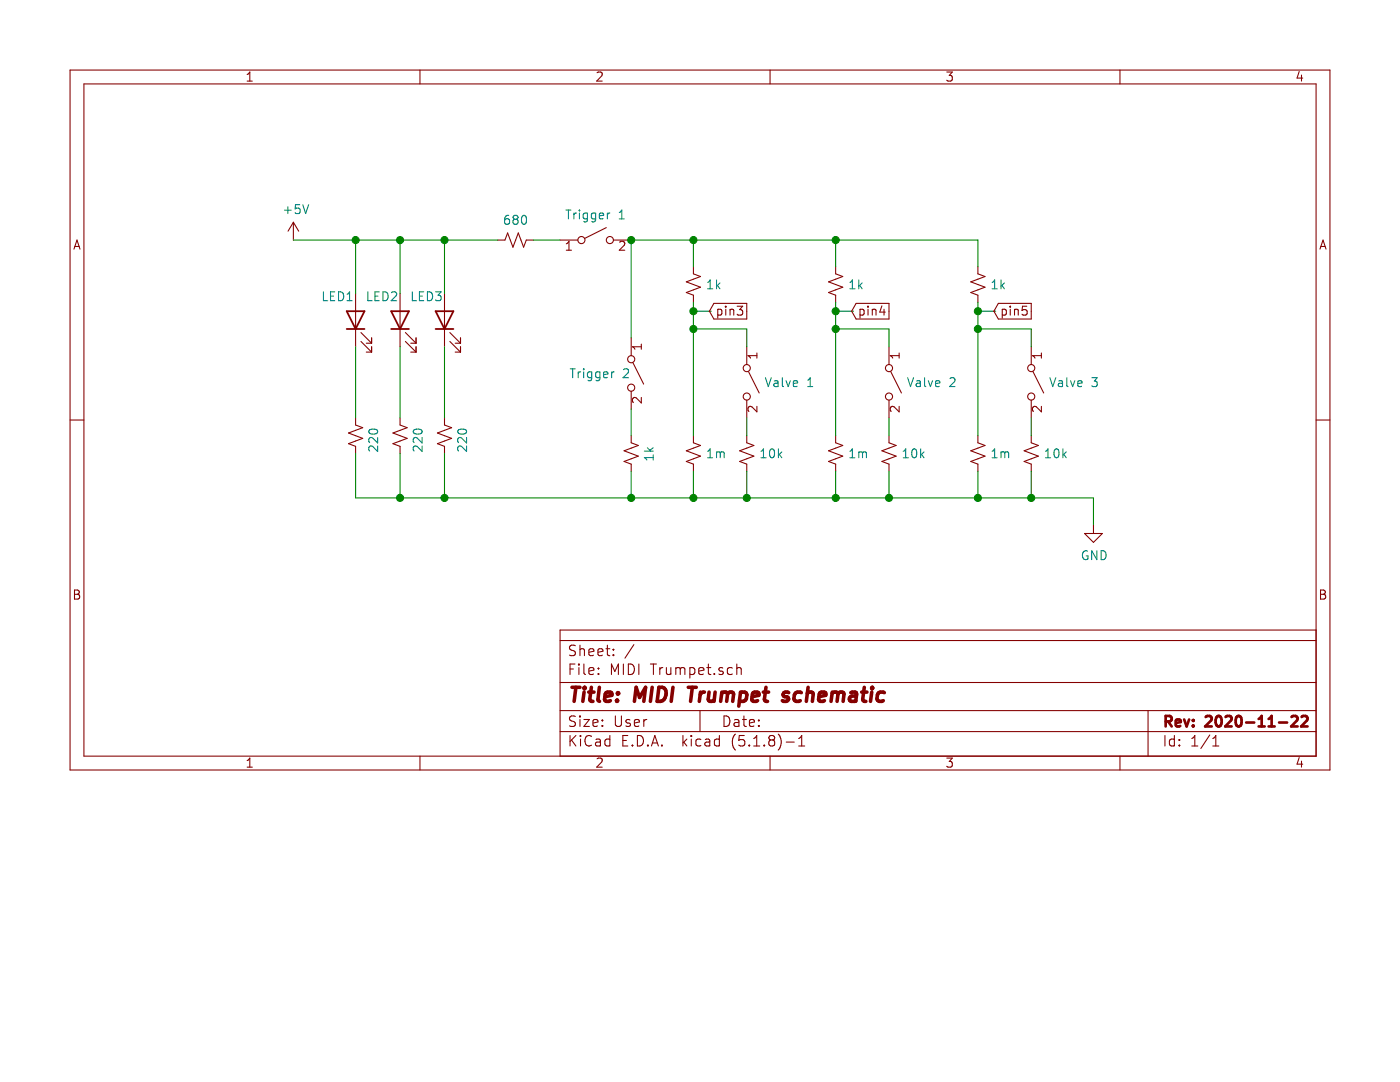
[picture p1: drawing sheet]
EESchema Schematic File Version 4
EELAYER 30 0
EELAYER END
$Descr User 7874 4724
encoding utf-8
Sheet 1 1
Title "MIDI Trumpet schematic"
Date ""
Rev "2020-11-22"
Comp ""
Comment1 ""
Comment2 ""
Comment3 ""
Comment4 ""
$EndDescr
Wire Wire Line
	2000 1350 2000 1650
Wire Wire Line
	2000 1950 2000 2350
$Comp
L Device:R_Small_US R?
U 1 1
P 2000 2450
F 0 "R?" H 2068 2450 50  0001 L CNN
F 1 "220" V 2100 2350 50  0000 L CNN
F 2 "" H 2000 2450 50  0001 C CNN
F 3 "~" H 2000 2450 50  0001 C CNN
	1    2000 2450
	1    0    0    -1  
$EndComp
$Comp
L Device:LED LED
U 1 1
P 2000 1800
F 0 "LED" V 1947 1880 50  0001 L CNN
F 1 "LED1" V 2100 1900 50  0000 C TNN
F 2 "" H 2000 1800 50  0001 C CNN
F 3 "~" H 2000 1800 50  0001 C CNN
	1    2000 1800
	0    -1   -1   0   
$EndComp
Wire Wire Line
	2250 1350 2250 1650
Connection ~ 2250 1350
Wire Wire Line
	2250 1350 2500 1350
$Comp
L Device:LED LED
U 1 1
P 2250 1800
F 0 "LED" V 2289 1682 50  0001 R CNN
F 1 "LED2" V 2350 1900 50  0000 C TNN
F 2 "" H 2250 1800 50  0001 C CNN
F 3 "~" H 2250 1800 50  0001 C CNN
	1    2250 1800
	0    -1   -1   0   
$EndComp
Wire Wire Line
	1650 1350 2000 1350
Connection ~ 2000 1350
Wire Wire Line
	2000 1350 2250 1350
Wire Wire Line
	2250 1950 2250 2350
$Comp
L Device:R_Small_US R?
U 1 1
P 2250 2450
F 0 "R?" H 2318 2496 50  0001 L CNN
F 1 "220" V 2350 2350 50  0000 L CNN
F 2 "" H 2250 2450 50  0001 C CNN
F 3 "~" H 2250 2450 50  0001 C CNN
	1    2250 2450
	1    0    0    -1  
$EndComp
Wire Wire Line
	2500 1350 2500 1650
Wire Wire Line
	2500 1350 2800 1350
$Comp
L Device:LED D?
U 1 1
P 2500 1800
F 0 "D?" V 2539 1682 50  0001 R CNN
F 1 "LED3" V 2600 1900 50  0000 C TNN
F 2 "" H 2500 1800 50  0001 C CNN
F 3 "~" H 2500 1800 50  0001 C CNN
	1    2500 1800
	0    -1   -1   0   
$EndComp
Wire Wire Line
	2500 1950 2500 2350
$Comp
L Device:R_Small_US R?
U 1 1
P 2500 2450
F 0 "R?" H 2568 2496 50  0001 L CNN
F 1 "220" V 2600 2350 50  0000 L CNN
F 2 "" H 2500 2450 50  0001 C CNN
F 3 "~" H 2500 2450 50  0001 C CNN
	1    2500 2450
	1    0    0    -1  
$EndComp
$Comp
L Device:R_Small_US R?
U 1 1
P 2900 1350
F 0 "R?" V 2695 1350 50  0001 C CNN
F 1 "680" V 2787 1350 50  0000 C CNN
F 2 "" H 2900 1350 50  0001 C CNN
F 3 "~" H 2900 1350 50  0001 C CNN
	1    2900 1350
	0    1    1    0   
$EndComp
Connection ~ 2500 1350
Wire Wire Line
	3000 1350 3150 1350
$Comp
L Switch:SW_SPST SW?
U 1 1
P 3350 1350
F 0 "SW?" H 3350 1585 50  0001 C CNN
F 1 "Trigger 1" H 3350 1493 50  0000 C CNN
F 2 "" H 3350 1350 50  0001 C CNN
F 3 "~" H 3350 1350 50  0001 C CNN
	1    3350 1350
	1    0    0    -1  
$EndComp
Wire Wire Line
	3550 1350 3900 1350
Wire Wire Line
	3550 1350 3550 1900
Connection ~ 3550 1350
Wire Wire Line
	3900 1350 3900 1500
$Comp
L Device:R_Small_US R?
U 1 1
P 3900 1600
F 0 "R?" H 3968 1646 50  0001 L CNN
F 1 "1k" H 3968 1600 50  0000 L CNN
F 2 "" H 3900 1600 50  0001 C CNN
F 3 "~" H 3900 1600 50  0001 C CNN
	1    3900 1600
	1    0    0    -1  
$EndComp
Wire Wire Line
	3900 1700 3900 1750
$Comp
L Device:R_Small_US R?
U 1 1
P 3900 2550
F 0 "R?" H 3968 2596 50  0001 L CNN
F 1 "1m" H 3968 2550 50  0000 L CNN
F 2 "" H 3900 2550 50  0001 C CNN
F 3 "~" H 3900 2550 50  0001 C CNN
	1    3900 2550
	1    0    0    -1  
$EndComp
Wire Wire Line
	3900 1750 4000 1750
Text GLabel 4200 1750 0    50   Output ~ 0
pin3
Connection ~ 3900 1750
$Comp
L Switch:SW_SPST SW?
U 1 1
P 4200 2150
F 0 "SW?" V 4154 2248 50  0001 L CNN
F 1 "Valve 1" V 4200 2248 50  0000 L CNN
F 2 "" H 4200 2150 50  0001 C CNN
F 3 "~" H 4200 2150 50  0001 C CNN
	1    4200 2150
	0    1    1    0   
$EndComp
Wire Wire Line
	4200 2350 4200 2450
$Comp
L Device:R_Small_US R?
U 1 1
P 4200 2550
F 0 "R?" H 4268 2596 50  0001 L CNN
F 1 "10k" H 4268 2550 50  0000 L CNN
F 2 "" H 4200 2550 50  0001 C CNN
F 3 "~" H 4200 2550 50  0001 C CNN
	1    4200 2550
	1    0    0    -1  
$EndComp
Connection ~ 3900 1350
Wire Wire Line
	3900 1350 4700 1350
Wire Wire Line
	3900 1750 3900 1850
Wire Wire Line
	3900 1850 4200 1850
Wire Wire Line
	4200 1850 4200 1950
Connection ~ 3900 1850
Wire Wire Line
	3900 1850 3900 2450
Wire Wire Line
	4700 1350 4700 1500
$Comp
L Device:R_Small_US R?
U 1 1
P 4700 1600
F 0 "R?" H 4768 1646 50  0001 L CNN
F 1 "1k" H 4768 1600 50  0000 L CNN
F 2 "" H 4700 1600 50  0001 C CNN
F 3 "~" H 4700 1600 50  0001 C CNN
	1    4700 1600
	1    0    0    -1  
$EndComp
Wire Wire Line
	4700 1700 4700 1750
$Comp
L Device:R_Small_US R?
U 1 1
P 4700 2550
F 0 "R?" H 4768 2596 50  0001 L CNN
F 1 "1m" H 4768 2550 50  0000 L CNN
F 2 "" H 4700 2550 50  0001 C CNN
F 3 "~" H 4700 2550 50  0001 C CNN
	1    4700 2550
	1    0    0    -1  
$EndComp
Wire Wire Line
	4700 1750 4800 1750
Text GLabel 5000 1750 0    50   Output ~ 0
pin4
Connection ~ 4700 1750
$Comp
L Switch:SW_SPST SW?
U 1 1
P 5000 2150
F 0 "SW?" V 4954 2248 50  0001 L CNN
F 1 "Valve 2" V 5000 2248 50  0000 L CNN
F 2 "" H 5000 2150 50  0001 C CNN
F 3 "~" H 5000 2150 50  0001 C CNN
	1    5000 2150
	0    1    1    0   
$EndComp
Wire Wire Line
	5000 2350 5000 2450
$Comp
L Device:R_Small_US R?
U 1 1
P 5000 2550
F 0 "R?" H 5068 2596 50  0001 L CNN
F 1 "10k" H 5068 2550 50  0000 L CNN
F 2 "" H 5000 2550 50  0001 C CNN
F 3 "~" H 5000 2550 50  0001 C CNN
	1    5000 2550
	1    0    0    -1  
$EndComp
Wire Wire Line
	4700 1750 4700 1850
Wire Wire Line
	4700 1850 5000 1850
Wire Wire Line
	5000 1850 5000 1950
Connection ~ 4700 1850
Wire Wire Line
	4700 1850 4700 2450
Connection ~ 4700 1350
Wire Wire Line
	4700 1350 5500 1350
Wire Wire Line
	5500 1350 5500 1500
$Comp
L Device:R_Small_US R?
U 1 1
P 5500 1600
F 0 "R?" H 5568 1646 50  0001 L CNN
F 1 "1k" H 5568 1600 50  0000 L CNN
F 2 "" H 5500 1600 50  0001 C CNN
F 3 "~" H 5500 1600 50  0001 C CNN
	1    5500 1600
	1    0    0    -1  
$EndComp
Wire Wire Line
	5500 1700 5500 1750
$Comp
L Device:R_Small_US R?
U 1 1
P 5500 2550
F 0 "R?" H 5568 2596 50  0001 L CNN
F 1 "1m" H 5568 2550 50  0000 L CNN
F 2 "" H 5500 2550 50  0001 C CNN
F 3 "~" H 5500 2550 50  0001 C CNN
	1    5500 2550
	1    0    0    -1  
$EndComp
Wire Wire Line
	5500 1750 5600 1750
Text GLabel 5800 1750 0    50   Output ~ 0
pin5
Connection ~ 5500 1750
$Comp
L Switch:SW_SPST SW?
U 1 1
P 5800 2150
F 0 "SW?" V 5754 2248 50  0001 L CNN
F 1 "Valve 3" V 5800 2248 50  0000 L CNN
F 2 "" H 5800 2150 50  0001 C CNN
F 3 "~" H 5800 2150 50  0001 C CNN
	1    5800 2150
	0    1    1    0   
$EndComp
Wire Wire Line
	5800 2350 5800 2450
$Comp
L Device:R_Small_US R?
U 1 1
P 5800 2550
F 0 "R?" H 5868 2596 50  0001 L CNN
F 1 "10k" H 5868 2550 50  0000 L CNN
F 2 "" H 5800 2550 50  0001 C CNN
F 3 "~" H 5800 2550 50  0001 C CNN
	1    5800 2550
	1    0    0    -1  
$EndComp
Wire Wire Line
	5500 1750 5500 1850
Wire Wire Line
	5500 1850 5800 1850
Wire Wire Line
	5800 1850 5800 1950
Connection ~ 5500 1850
Wire Wire Line
	5500 1850 5500 2450
Wire Wire Line
	3900 2650 3900 2800
Wire Wire Line
	4200 2650 4200 2800
Wire Wire Line
	4700 2650 4700 2800
Wire Wire Line
	5000 2650 5000 2800
Wire Wire Line
	5500 2650 5500 2800
Wire Wire Line
	5800 2650 5800 2800
Wire Wire Line
	2000 2550 2000 2800
Wire Wire Line
	2250 2550 2250 2800
Wire Wire Line
	2500 2550 2500 2800
Wire Wire Line
	2000 2800 2250 2800
Connection ~ 2250 2800
Wire Wire Line
	2250 2800 2500 2800
Connection ~ 2500 2800
Connection ~ 3900 2800
Wire Wire Line
	3900 2800 4200 2800
Connection ~ 4200 2800
Wire Wire Line
	4200 2800 4700 2800
Connection ~ 4700 2800
Wire Wire Line
	4700 2800 5000 2800
Connection ~ 5000 2800
Wire Wire Line
	5000 2800 5500 2800
Connection ~ 5500 2800
Wire Wire Line
	5500 2800 5800 2800
Connection ~ 5800 2800
Wire Wire Line
	5800 2800 6150 2800
Wire Wire Line
	6150 2800 6150 2950
$Comp
L power:GND #PWR0102
U 1 1
P 6150 2950
F 0 "#PWR0102" H 6150 2700 50  0001 C CNN
F 1 "GND" H 6155 2777 50  0000 C CNN
F 2 "" H 6150 2950 50  0001 C CNN
F 3 "" H 6150 2950 50  0001 C CNN
	1    6150 2950
	1    0    0    -1  
$EndComp
Connection ~ 3550 2800
Wire Wire Line
	3550 2800 3900 2800
Wire Wire Line
	2500 2800 3550 2800
$Comp
L Device:R_Small_US R?
U 1 1
P 3550 2550
F 0 "R?" H 3618 2596 50  0001 L CNN
F 1 "1k" V 3650 2500 50  0000 L CNN
F 2 "" H 3550 2550 50  0001 C CNN
F 3 "~" H 3550 2550 50  0001 C CNN
	1    3550 2550
	1    0    0    -1  
$EndComp
Wire Wire Line
	3550 2650 3550 2800
Wire Wire Line
	3550 2300 3550 2450
$Comp
L Switch:SW_SPST SW?
U 1 1
P 3550 2100
F 0 "SW?" V 3504 2198 50  0001 L CNN
F 1 "Trigger 2" V 3550 1750 50  0000 L CNN
F 2 "" H 3550 2100 50  0001 C CNN
F 3 "~" H 3550 2100 50  0001 C CNN
	1    3550 2100
	0    1    1    0   
$EndComp
$Comp
L power:+5V #PWR0101
U 1 1
P 1650 1350
F 0 "#PWR0101" H 1650 1200 50  0001 C CNN
F 1 "+5V" H 1665 1523 50  0000 C CNN
F 2 "" H 1650 1350 50  0001 C CNN
F 3 "" H 1650 1350 50  0001 C CNN
	1    1650 1350
	1    0    0    -1  
$EndComp
$EndSCHEMATC
